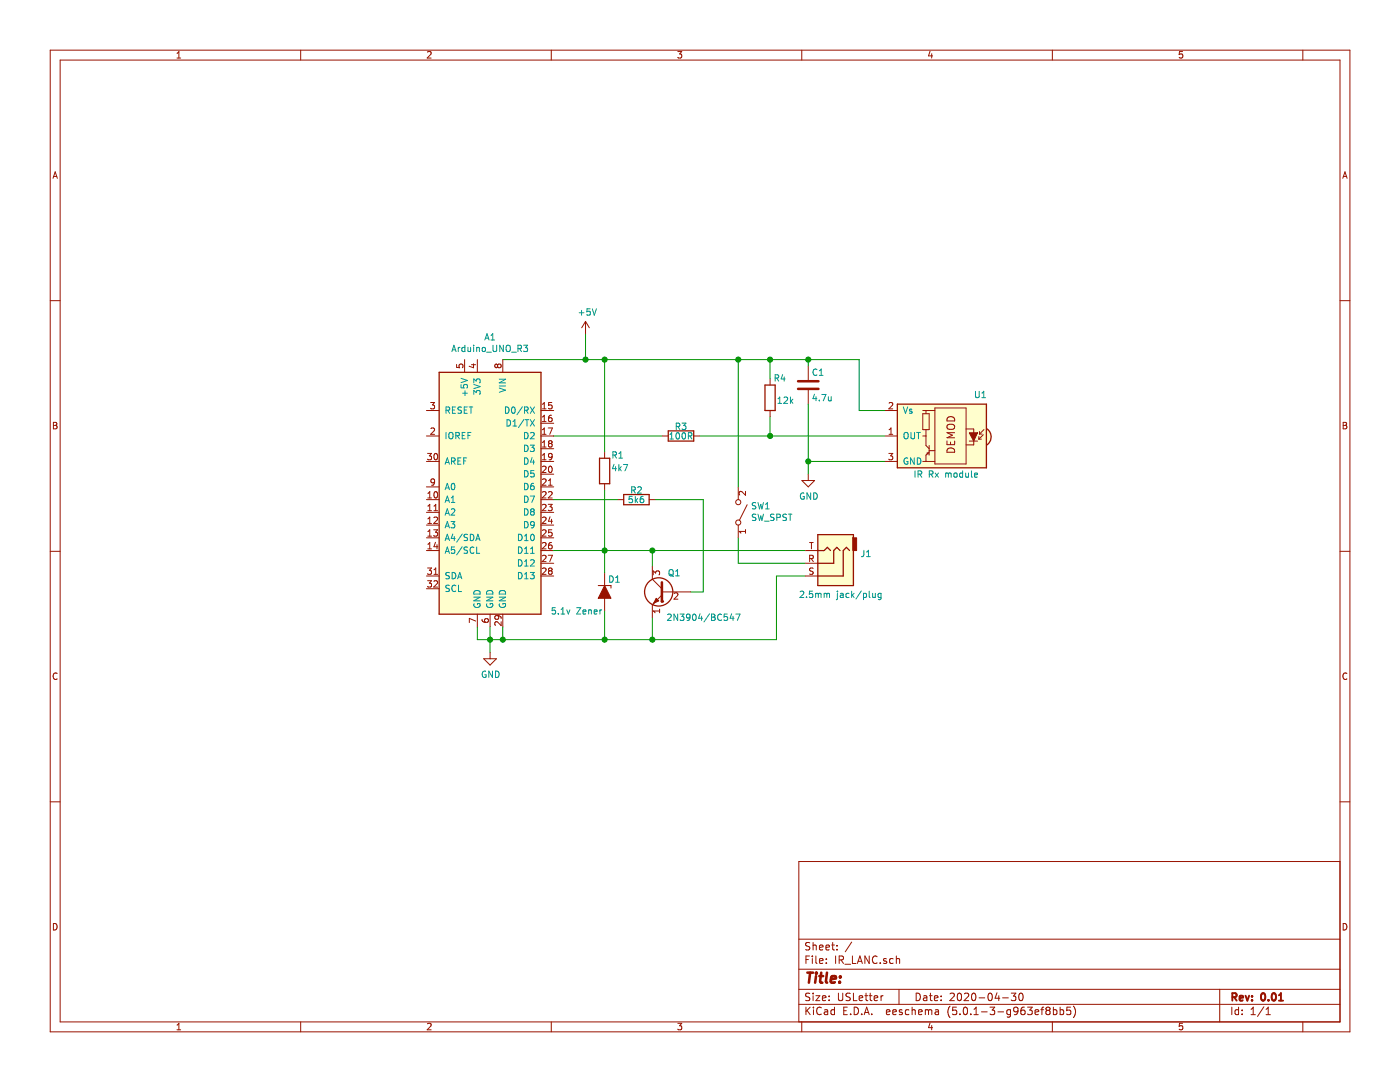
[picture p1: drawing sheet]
EESchema Schematic File Version 4
LIBS:IR_LANC-cache
EELAYER 26 0
EELAYER END
$Descr USLetter 11000 8500
encoding utf-8
Sheet 1 1
Title ""
Date "2020-04-30"
Rev "0.01"
Comp ""
Comment1 ""
Comment2 ""
Comment3 ""
Comment4 ""
$EndDescr
$Comp
L MCU_Module:Arduino_UNO_R3 A1
U 1 1
P 3850 3825
F 0 "A1" H 3850 5003 50  0000 C CNN
F 1 "Arduino_UNO_R3" H 3850 4912 50  0000 C CNN
F 2 "Module:Arduino_UNO_R3" H 4000 2775 50  0001 L CNN
F 3 "https://www.arduino.cc/en/Main/arduinoBoardUno" H 3650 4875 50  0001 C CNN
	1    3850 3825
	-1   0    0    -1  
$EndComp
$Comp
L Interface_Optical:TSOP321xx U1
U 1 1
P 7350 3425
F 0 "U1" H 7050 3750 50  0000 R CNN
F 1 "IR Rx module" H 7525 3125 50  0000 R CNN
F 2 "Opto-Devices:IRReceiver_Vishay_MINIMOLD-3pin" H 7300 3050 50  0001 C CNN
F 3 "http://www.vishay.com/docs/82490/tsop321.pdf" H 8000 3725 50  0001 C CNN
	1    7350 3425
	-1   0    0    -1  
$EndComp
$Comp
L Device:R R1
U 1 1
P 4750 3700
F 0 "R1" H 4800 3825 50  0000 L CNN
F 1 "4k7" H 4800 3725 50  0000 L CNN
F 2 "Resistors_THT:R_Axial_DIN0207_L6.3mm_D2.5mm_P10.16mm_Horizontal" V 4680 3700 50  0001 C CNN
F 3 "~" H 4750 3700 50  0001 C CNN
	1    4750 3700
	1    0    0    -1  
$EndComp
$Comp
L Device:C C1
U 1 1
P 6350 3025
F 0 "C1" H 6375 3125 50  0000 L CNN
F 1 "4.7u" H 6375 2925 50  0000 L CNN
F 2 "Capacitors_THT:CP_Radial_D5.0mm_P2.50mm" H 6388 2875 50  0001 C CNN
F 3 "~" H 6350 3025 50  0001 C CNN
	1    6350 3025
	1    0    0    -1  
$EndComp
$Comp
L power:GND #PWR01
U 1 1
P 3850 5125
F 0 "#PWR01" H 3850 4875 50  0001 C CNN
F 1 "GND" H 3855 4952 50  0000 C CNN
F 2 "" H 3850 5125 50  0001 C CNN
F 3 "" H 3850 5125 50  0001 C CNN
	1    3850 5125
	1    0    0    -1  
$EndComp
Wire Wire Line
	3750 4925 3750 5025
Wire Wire Line
	3750 5025 3850 5025
Wire Wire Line
	3850 5025 3850 5125
Wire Wire Line
	3850 4925 3850 5025
Connection ~ 3850 5025
Wire Wire Line
	3950 4925 3950 5025
Wire Wire Line
	3950 5025 3850 5025
$Comp
L power:+5V #PWR02
U 1 1
P 4600 2625
F 0 "#PWR02" H 4600 2475 50  0001 C CNN
F 1 "+5V" H 4615 2798 50  0000 C CNN
F 2 "" H 4600 2625 50  0001 C CNN
F 3 "" H 4600 2625 50  0001 C CNN
	1    4600 2625
	1    0    0    -1  
$EndComp
$Comp
L Switch:SW_SPST SW1
U 1 1
P 5800 4025
F 0 "SW1" V 5846 4123 50  0000 L CNN
F 1 "SW_SPST" V 5755 4123 50  0000 L CNN
F 2 "Connector_PinHeader_2.54mm:PinHeader_1x02_P2.54mm_Vertical" H 5800 4025 50  0001 C CNN
F 3 "" H 5800 4025 50  0001 C CNN
	1    5800 4025
	0    1    -1   0   
$EndComp
$Comp
L Connector:AudioJack3_Ground J1
U 1 1
P 6525 4425
F 0 "J1" H 6292 4354 50  0000 R CNN
F 1 "2.5mm jack/plug" H 6775 4675 50  0000 R CNN
F 2 "Connector_PinHeader_2.54mm:PinHeader_1x03_P2.54mm_Vertical" H 6525 4425 50  0001 C CNN
F 3 "~" H 6525 4425 50  0001 C CNN
	1    6525 4425
	-1   0    0    1   
$EndComp
$Comp
L Device:D_Zener_ALT D1
U 1 1
P 4750 4650
F 0 "D1" V 4650 4675 50  0000 L CNN
F 1 "5.1v Zener" V 4900 4225 50  0000 L CNN
F 2 "Diodes_THT:D_DO-15_P10.16mm_Horizontal" H 4750 4650 50  0001 C CNN
F 3 "~" H 4750 4650 50  0001 C CNN
	1    4750 4650
	0    1    1    0   
$EndComp
Wire Wire Line
	4600 2625 4600 2825
Wire Wire Line
	3950 2825 4600 2825
Connection ~ 4600 2825
Wire Wire Line
	4600 2825 4750 2825
$Comp
L power:GND #PWR03
U 1 1
P 6350 3725
F 0 "#PWR03" H 6350 3475 50  0001 C CNN
F 1 "GND" H 6355 3552 50  0000 C CNN
F 2 "" H 6350 3725 50  0001 C CNN
F 3 "" H 6350 3725 50  0001 C CNN
	1    6350 3725
	1    0    0    -1  
$EndComp
Wire Wire Line
	4350 4325 4750 4325
Wire Wire Line
	4750 3550 4750 2825
Wire Wire Line
	3950 5025 4750 5025
Wire Wire Line
	4750 5025 4750 4800
Connection ~ 3950 5025
Wire Wire Line
	4750 4325 4750 4500
Connection ~ 4750 4325
$Comp
L Device:R R2
U 1 1
P 5000 3925
F 0 "R2" V 4925 3925 50  0000 C CNN
F 1 "5k6" V 5000 3925 50  0000 C CNN
F 2 "Resistors_THT:R_Axial_DIN0207_L6.3mm_D2.5mm_P10.16mm_Horizontal" V 4930 3925 50  0001 C CNN
F 3 "~" H 5000 3925 50  0001 C CNN
	1    5000 3925
	0    1    1    0   
$EndComp
Wire Wire Line
	4850 3925 4350 3925
Wire Wire Line
	5125 5025 5125 4850
Connection ~ 4750 5025
Wire Wire Line
	5125 4450 5125 4325
Wire Wire Line
	5425 4650 5525 4650
Wire Wire Line
	5525 4650 5525 3925
Wire Wire Line
	5150 3925 5525 3925
Wire Wire Line
	4750 3850 4750 4325
Wire Wire Line
	6100 5025 6100 4525
Wire Wire Line
	6100 4525 6325 4525
Wire Wire Line
	6325 4425 5800 4425
$Comp
L Device:R R3
U 1 1
P 5350 3425
F 0 "R3" V 5275 3425 50  0000 C CNN
F 1 "100R" V 5350 3425 50  0000 C CNN
F 2 "Resistors_THT:R_Axial_DIN0207_L6.3mm_D2.5mm_P10.16mm_Horizontal" V 5280 3425 50  0001 C CNN
F 3 "~" H 5350 3425 50  0001 C CNN
	1    5350 3425
	0    1    1    0   
$EndComp
Wire Wire Line
	5500 3425 6050 3425
Wire Wire Line
	5200 3425 4350 3425
Wire Wire Line
	6350 2825 6350 2875
Wire Wire Line
	6350 3175 6350 3625
Wire Wire Line
	6950 3625 6350 3625
Connection ~ 6350 3625
Wire Wire Line
	6350 3625 6350 3725
Wire Wire Line
	6950 3225 6750 3225
Wire Wire Line
	6750 3225 6750 2825
Wire Wire Line
	6750 2825 6350 2825
Connection ~ 6350 2825
$Comp
L Device:R R4
U 1 1
P 6050 3125
F 0 "R4" H 6025 2975 50  0000 R CNN
F 1 "12k" H 6000 3150 50  0000 R CNN
F 2 "Resistors_THT:R_Axial_DIN0207_L6.3mm_D2.5mm_P10.16mm_Horizontal" V 5980 3125 50  0001 C CNN
F 3 "~" H 6050 3125 50  0001 C CNN
	1    6050 3125
	-1   0    0    1   
$EndComp
Wire Wire Line
	6050 3275 6050 3425
Connection ~ 6050 3425
Wire Wire Line
	6050 3425 6950 3425
Wire Wire Line
	6050 2975 6050 2825
Connection ~ 6050 2825
Wire Wire Line
	6050 2825 6350 2825
Wire Wire Line
	5800 4425 5800 4225
Wire Wire Line
	5800 3825 5800 2825
Connection ~ 5800 2825
Wire Wire Line
	5800 2825 6050 2825
Wire Wire Line
	4750 2825 5800 2825
Connection ~ 5125 4325
Wire Wire Line
	5125 4325 6325 4325
Wire Wire Line
	4750 4325 5125 4325
Wire Wire Line
	4750 5025 5125 5025
Wire Wire Line
	5125 5025 6100 5025
Connection ~ 5125 5025
Connection ~ 4750 2825
$Comp
L Device:Q_NPN_EBC Q1
U 1 1
P 5225 4650
F 0 "Q1" H 5100 4800 50  0000 L CNN
F 1 "2N3904/BC547" H 4625 4450 50  0000 L CNN
F 2 "TO_SOT_Packages_THT:TO-92_Molded_Narrow_Oval" H 5425 4750 50  0001 C CNN
F 3 "~" H 5225 4650 50  0001 C CNN
	1    5225 4650
	-1   0    0    -1  
$EndComp
$EndSCHEMATC
